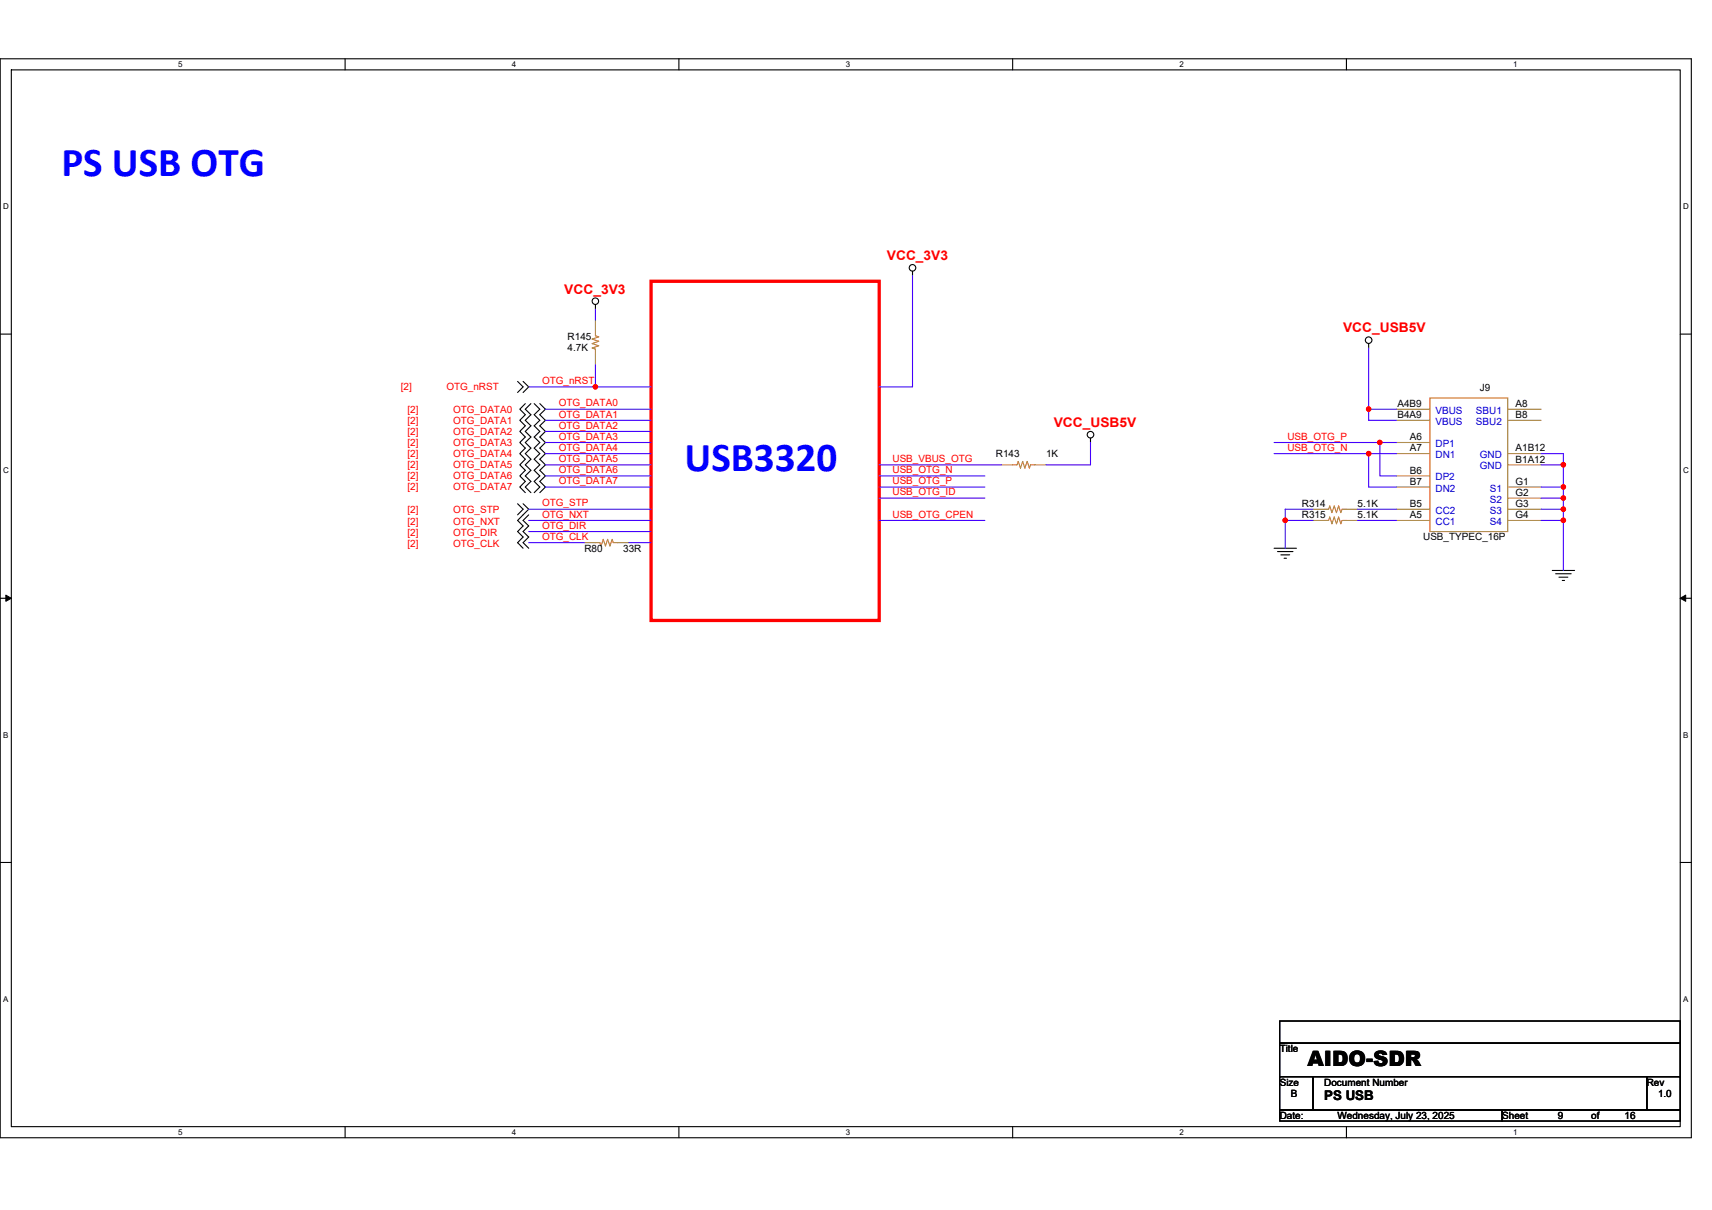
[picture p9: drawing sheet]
<svg xmlns="http://www.w3.org/2000/svg" width="297mm" height="210mm" viewBox="0 0 297 210" stroke-linecap="round" stroke-linejoin="round" font-family="sans-serif">
<path d="M0 10.2h293.5v187.2h-293.5zM2 12.1h289.5v183.4h-289.5z" fill="none" stroke="#000" stroke-width=".19"/>
<g fill="#fff">
<path d="M30.9 10.4h.8v1.6h-.8z"/>
<path d="M30.9 195.7h.8v1.6h-.8z"/>
</g>
<path d="M59.9 10.2v1.9M59.9 195.5v1.9" fill="none" stroke="#000" stroke-width=".19"/>
<g fill="#fff">
<path d="M88.8 10.4h.8v1.6h-.8z"/>
<path d="M88.8 195.7h.8v1.6h-.8z"/>
</g>
<path d="M117.8 10.2v1.9M117.8 195.5v1.9" fill="none" stroke="#000" stroke-width=".19"/>
<g fill="#fff">
<path d="M146.7 10.4h.8v1.6h-.8z"/>
<path d="M146.7 195.7h.8v1.6h-.8z"/>
</g>
<path d="M175.7 10.2v1.9M175.7 195.5v1.9" fill="none" stroke="#000" stroke-width=".19"/>
<g fill="#fff">
<path d="M204.7 10.4h.7v1.6h-.7z"/>
<path d="M204.7 195.7h.7v1.6h-.7z"/>
</g>
<path d="M233.6 10.2v1.9M233.6 195.5v1.9" fill="none" stroke="#000" stroke-width=".19"/>
<g fill="#fff">
<path d="M262.6 10.4h.7v1.6h-.7z"/>
<path d="M262.6 195.7h.7v1.6h-.7z"/>
<path d="M.5 35.1h1v1.5h-1z"/>
<path d="M292 35.1h1v1.5h-1z"/>
<path d="M.5 80.9h1v1.5h-1z"/>
<path d="M292 80.9h1v1.5h-1z"/>
</g>
<path d="M0 58h2M291.5 58h2" fill="none" stroke="#000" stroke-width=".19"/>
<g fill="#fff">
<path d="M.5 126.7h.9v1.6h-.9z"/>
<path d="M292 126.7h.9v1.6h-.9z"/>
</g>
<path d="M0 103.8h2M291.5 103.8h2" fill="none" stroke="#000" stroke-width=".19"/>
<path d="M1 103.3l1 .5-1 .6zM291.5 103.8l1-.5v1.1z" fill="#000" stroke="#000" stroke-width=".17"/>
<g fill="#fff">
<path d="M.5 172.6h.9v1.5h-.9z"/>
<path d="M292 172.6h.9v1.5h-.9z"/>
</g>
<g fill="none" stroke="#000" stroke-width=".19">
<path d="M103.3 52.9v.7M158.3 47.1v.7M237.5 59.6v.8M89.8 66.2l1 .9-1 1M90.8 66.2l.9 .9-.9 1M91.1 70l-.9 1 .9 1-.9 .9 .9 1-.9 1 .9 .9-.9 1 .9 1-.9 .9 .9 1-.9 1 .9 .9-.9 1 .9 .9-.9 1 .9 1M92.1 70l-1 1 1 1-1 .9 1 1-1 1 1 .9-1 1 1 1-1 .9 1 1-1 1 1 .9-1 1 1 .9-1 1 1 1M92.7 70l1 1-1 1 1 .9-1 1 1 1-1 .9 1 1-1 1 1 .9-1 1 1 1-1 .9 1 1-1 .9 1 1-1 1M93.7 70l.9 1-.9 1 .9 .9-.9 1 .9 1-.9 .9 .9 1-.9 1 .9 .9-.9 1 .9 1-.9 .9 .9 1-.9 .9 .9 1-.9 1M189.2 76v.8M89.8 87.4l1 1-1 .9M90.8 87.4l.9 1-1.9 1.9 1 1-1 .9 1 1-1 1 1 .9"/>
<path d="M91.7 89.3l-.9 1 .9 1-.9 .9 .9 1-.9 1 .9 .9M221.1 95.1h3.8M221.7 95.7h2.6M222.2 96.3h1.6M222.8 96.9h.4M269.3 99h3.9M269.9 99.6h2.7M270.5 100.2h1.5M271.1 100.7h.4M0 149.7h2M291.5 149.7h2M222 177.2h69.5v3.8h-69.5z"/>
<path d="M222 181h69.5v5.8h-69.5zM222 186.8h5.8v5.8h-5.8zM222 192.6h38.6v1.9h-38.6zM227.8 186.8h57.9v5.8h-57.9zM260.6 192.6h30.9v1.9h-30.9zM285.7 186.8h5.8v5.8h-5.8z"/>
<circle cx="103.3" cy="52.3" r=".57"/>
<circle cx="158.3" cy="46.5" r=".57"/>
<circle cx="237.5" cy="59" r=".57"/>
<circle cx="189.2" cy="75.4" r=".57"/>
</g>
<path d="M113 48.8h39.5v58.9h-39.5z" fill="none" stroke="#f00" stroke-width=".57"/>
<path d="M103.3 57.5v.8l.6 .2-1.2 .3 1.2 .4-1.2 .4 1.2 .4-1.2 .4 .6 .2v.8M248.1 69.1h13.5v23.1h-13.5zM103.3 94.2h.8l.2 .5 .4-1.1 .3 1.1 .4-1.1 .4 1.1 .4-1.1 .2 .6h.8M175.7 80.7h.8l.2-.6 .4 1.1 .3-1.1 .4 1.1 .4-1.1 .4 1.1 .2-.5h.8M229.8 88.4h.7l.2-.6 .4 1.2 .4-1.2 .4 1.2 .4-1.2 .3 1.2 .3-.6h.7M229.8 90.3h.7l.2-.6 .4 1.2 .4-1.2 .4 1.2 .4-1.2 .3 1.2 .3-.6h.7" fill="none" stroke="#cc8006" stroke-width=".19"/>
<g fill="none" stroke="#a84" stroke-width=".19">
<path d="M103.3 55.6v1.9M103.3 61.4v1.9M242.3 71h5.8M242.3 76.8h5.8M242.3 78.7h5.8M242.3 72.9h5.8M261.6 78.7h5.8M261.6 71h5.8M261.6 72.9h5.8M101.4 94.2h1.9M107.2 94.2h1.9M173.8 80.7h1.9"/>
<path d="M179.6 80.7h1.9M227.8 88.4h2M227.8 90.3h2M233.6 88.4h1.9M233.6 90.3h1.9M242.3 90.3h5.8M242.3 88.4h5.8M242.3 82.6h5.8M242.3 84.5h5.8M261.6 80.7h5.8M261.6 84.5h5.8M261.6 86.4h5.8"/>
<path d="M261.6 88.4h5.8M261.6 90.3h5.8"/>
</g>
<g fill="none" stroke="#4200ff" stroke-width=".19">
<path d="M103.3 53.6v2M158.3 47.8v19.3h-5.8M91.7 67.1h11.6M94.6 71h18.4M94.6 72.9h18.4M94.6 74.9h18.4M94.6 76.8h18.4M94.6 78.7h18.4M103.3 67.1h9.7M103.3 63.3v3.8M189.2 76.8v3.9h-7.7M221.1 78.7h16.4"/>
<path d="M221.1 76.8h18.3M237.5 71h4.8M237.5 71v1.9h4.8M237.5 78.7h4.8M237.5 78.7v5.8h4.8M237.5 60.4v10.6M239.4 76.8v5.8h2.9M239.4 76.8h2.9M267.4 78.7h3.8v2M91.7 94.2h9.7M91.7 90.3h21.3M91.7 92.2h21.3"/>
<path d="M91.7 88.4h21.3M94.6 80.7h18.4M94.6 82.6h18.4M94.6 84.5h18.4M109.1 94.2h3.9M152.5 84.5h18.4M152.5 80.7h21.3M152.5 82.6h18.4M152.5 90.3h18.4M152.5 86.4h18.4M223 90.3h4.8M223 90.3v4.8"/>
<path d="M227.8 88.4h-4.8v1.9M235.5 88.4h6.8M235.5 90.3h6.8M267.4 80.7h3.8M267.4 84.5h3.8M267.4 86.4h3.8M267.4 88.4h3.8M267.4 90.3h3.8M271.2 80.7v3.8M271.2 84.5v1.9M271.2 86.4v2M271.2 88.4v1.9"/>
<path d="M271.2 90.3v8.7"/>
</g>
<g fill="#f00" stroke="#f00" stroke-width=".19">
<circle cx="103.3" cy="67.1" r=".38"/>
<circle cx="223" cy="90.3" r=".38"/>
<circle cx="237.5" cy="71" r=".38"/>
<circle cx="271.3" cy="84.5" r=".38"/>
<circle cx="271.2" cy="80.6" r=".38"/>
<circle cx="271.3" cy="86.4" r=".38"/>
<circle cx="271.2" cy="88.4" r=".38"/>
<circle cx="271.2" cy="90.3" r=".38"/>
<circle cx="237.5" cy="78.7" r=".38"/>
<circle cx="239.4" cy="76.8" r=".38"/>
</g>
<g font-size="7.1" fill="#00f">
<text x="10.6" y="30.5">PS USB OTG</text>
<text x="118.8" y="81.7">USB3320</text>
</g>
<text font-size="3.7" x="226.9" y="185.1">AIDO-SDR</text>
<g font-size="2.3" fill="#f00">
<text x="153.9" y="45.1">VCC_3V3</text>
<text x="97.9" y="50.9">VCC_3V3</text>
<text x="233" y="57.7">VCC_USB5V</text>
<text x="182.8" y="74.1">VCC_USB5V</text>
</g>
<text font-size="2.3" x="229.8" y="190.9">PS USB</text>
<g font-size="1.7">
<text x="98.5" y="59">R145</text>
<text x="98.5" y="61">4.7K</text>
<text x="242.5" y="70.6">A4B9</text>
<text x="256.8" y="67.9">J9</text>
<text x="263" y="70.6">A8</text>
<text x="242.5" y="72.5">B4A9</text>
<text x="244.6" y="76.4">A6</text>
<text x="263" y="72.5">B8</text>
<text x="172.8" y="79.3">R143</text>
<text x="181.5" y="79.3">1K</text>
<text x="244.6" y="78.3">A7</text>
<text x="244.6" y="82.2">B6</text>
<text x="263" y="78.3">A1B12</text>
<text x="263" y="80.3">B1A12</text>
<text x="225.9" y="88">R314</text>
<text x="225.9" y="89.9">R315</text>
<text x="235.5" y="88">5.1K</text>
<text x="235.5" y="89.9">5.1K</text>
<text x="244.6" y="89.9">A5</text>
<text x="244.6" y="88">B5</text>
<text x="244.6" y="84.1">B7</text>
<text x="263" y="84.1">G1</text>
<text x="263" y="86">G2</text>
<text x="263" y="88">G3</text>
<text x="263" y="89.9">G4</text>
<text x="101.4" y="95.7">R80</text>
<text x="108.1" y="95.7">33R</text>
<text x="246.9" y="93.8">USB_TYPEC_16P</text>
<text x="222" y="182.6">Title</text>
<text x="222" y="188.4">Size</text>
<text x="224" y="190.3">B</text>
<text x="229.8" y="188.4">Document Number</text>
<text x="285.7" y="188.4">Rev</text>
<text x="287.7" y="190.3">1.0</text>
<text x="222" y="194.2">Date:</text>
<text x="232.1" y="194.2">Wednesday, July 23, 2025</text>
<text x="260.6" y="194.2">Sheet</text>
<text x="270.3" y="194.2">9</text>
<text x="276.1" y="194.2">of</text>
<text x="281.9" y="194.2">16</text>
</g>
<g font-size="1.7" fill="#f00">
<text x="69.5" y="67.7">[2]</text>
<text x="70.7" y="71.6">[2]</text>
<text x="77.4" y="67.7">OTG_nRST</text>
<text x="78.6" y="71.6">OTG_DATA0</text>
<text x="94" y="66.7">OTG_nRST</text>
<text x="96.9" y="70.5">OTG_DATA0</text>
<text x="70.7" y="73.5">[2]</text>
<text x="70.7" y="77.4">[2]</text>
<text x="70.7" y="75.4">[2]</text>
<text x="78.6" y="73.5">OTG_DATA1</text>
<text x="78.6" y="77.4">OTG_DATA3</text>
<text x="78.6" y="75.4">OTG_DATA2</text>
<text x="96.9" y="72.5">OTG_DATA1</text>
<text x="96.9" y="74.4">OTG_DATA2</text>
<text x="96.9" y="76.3">OTG_DATA3</text>
<text x="223.4" y="76.3">USB_OTG_P</text>
<text x="70.7" y="81.2">[2]</text>
<text x="70.7" y="79.3">[2]</text>
<text x="70.7" y="83.2">[2]</text>
<text x="78.6" y="81.2">OTG_DATA5</text>
<text x="78.6" y="79.3">OTG_DATA4</text>
<text x="78.6" y="83.2">OTG_DATA6</text>
<text x="96.9" y="80.2">OTG_DATA5</text>
<text x="96.9" y="78.2">OTG_DATA4</text>
<text x="96.9" y="82.1">OTG_DATA6</text>
<text x="154.9" y="80.2">USB_VBUS_OTG</text>
<text x="154.9" y="82.1">USB_OTG_N</text>
<text x="223.4" y="78.2">USB_OTG_N</text>
<text x="70.7" y="85.1">[2]</text>
<text x="70.7" y="89">[2]</text>
<text x="78.6" y="85.1">OTG_DATA7</text>
<text x="78.6" y="89">OTG_STP</text>
<text x="94" y="89.8">OTG_NXT</text>
<text x="94" y="87.9">OTG_STP</text>
<text x="96.9" y="84">OTG_DATA7</text>
<text x="154.9" y="84">USB_OTG_P</text>
<text x="154.9" y="89.8">USB_OTG_CPEN</text>
<text x="154.9" y="86">USB_OTG_ID</text>
<text x="70.7" y="95">[2]</text>
<text x="70.7" y="93">[2]</text>
<text x="70.7" y="91.1">[2]</text>
<text x="78.6" y="95">OTG_CLK</text>
<text x="78.6" y="93">OTG_DIR</text>
<text x="78.6" y="91.1">OTG_NXT</text>
<text x="94" y="93.7">OTG_CLK</text>
<text x="94" y="91.8">OTG_DIR</text>
</g>
<g font-size="1.7" fill="#00c">
<text x="249.1" y="71.8">VBUS</text>
<text x="256.1" y="71.8">SBU1</text>
<text x="249.1" y="77.6">DP1</text>
<text x="249.1" y="73.7">VBUS</text>
<text x="256.1" y="73.7">SBU2</text>
<text x="249.1" y="79.5">DN1</text>
<text x="249.1" y="83.4">DP2</text>
<text x="256.8" y="79.5">GND</text>
<text x="256.8" y="81.4">GND</text>
<text x="249.1" y="89.2">CC2</text>
<text x="249.1" y="85.3">DN2</text>
<text x="258.5" y="85.3">S1</text>
<text x="258.5" y="87.2">S2</text>
<text x="258.5" y="89.2">S3</text>
<text x="249.1" y="91.1">CC1</text>
<text x="258.5" y="91.1">S4</text>
</g>
<g font-size="1.4">
<text x="30.9" y="11.7">5</text>
<text x="88.8" y="11.7">4</text>
<text x="146.7" y="11.7">3</text>
<text x="204.7" y="11.7">2</text>
<text x="262.6" y="11.7">1</text>
<text x=".5" y="36.3">D</text>
<text x="292" y="36.3">D</text>
<text x=".5" y="82.1">C</text>
<text x="292" y="82.1">C</text>
<text x=".5" y="128">B</text>
<text x="292" y="128">B</text>
<text x=".5" y="173.8">A</text>
<text x="292" y="173.8">A</text>
<text x="30.9" y="197">5</text>
<text x="88.8" y="197">4</text>
<text x="146.7" y="197">3</text>
<text x="204.7" y="197">2</text>
<text x="262.6" y="197">1</text>
</g>
</svg>
